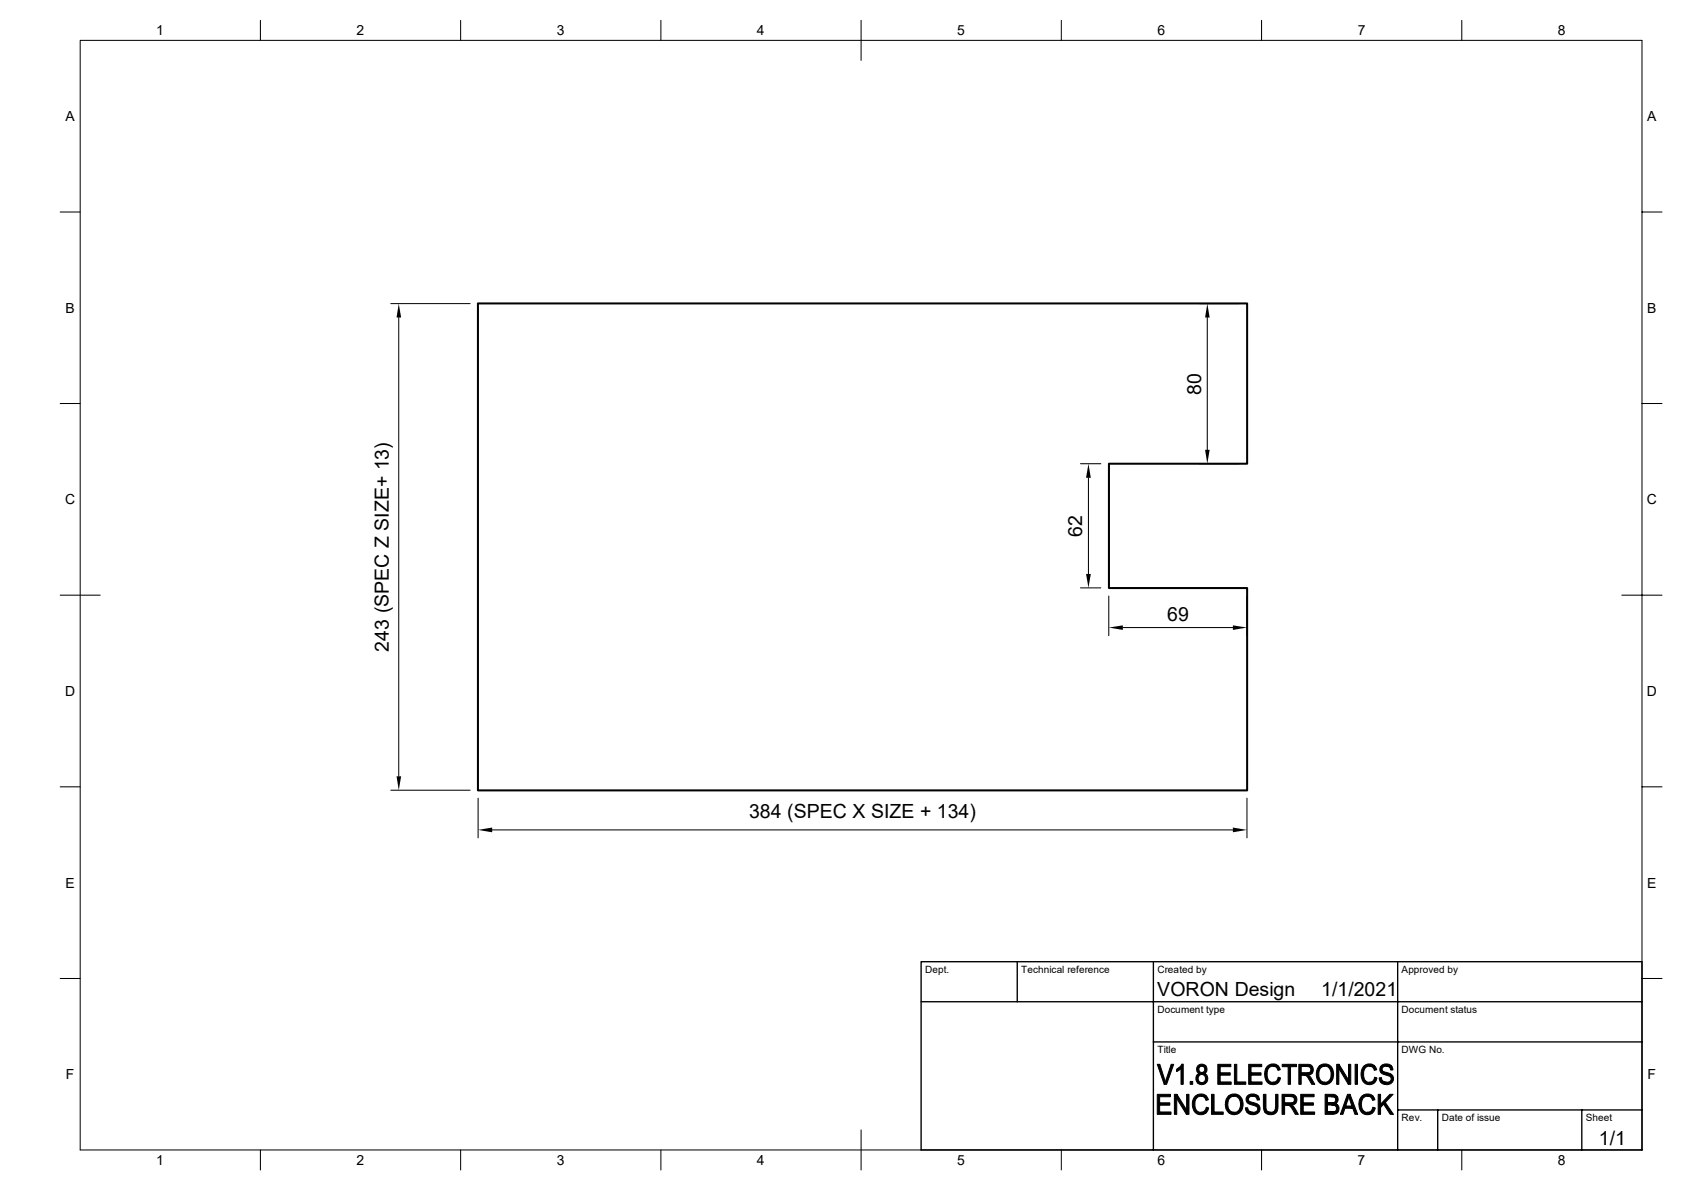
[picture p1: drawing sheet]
<svg xmlns="http://www.w3.org/2000/svg" width="420mm" height="297mm" viewBox="0 0 420 297" stroke-linecap="round" stroke-linejoin="round" font-family="sans-serif">
<path d="M119.3 75.7h192.1v40h-34.5v31.1h34.5v50.5h-192.1z" fill="none" stroke="#000" stroke-width=".51"/>
<g fill="none" stroke="#000" stroke-width=".25">
<path d="M20 10.1h390v276.9h-390zM65 5.1v5M115 5.1v5M165 5.1v5M215 5.1v10M265 5.1v5M315 5.1v5M365 5.1v5M15 52.9h5M410 52.9h5M97.6 75.8h19.8M99.6 79.2v114.6"/>
<path d="M299.5 75.8h9.9M301.5 79.2v33.1M15 100.7h5M269.8 115.7h5.1M271.8 119.3v24M299.5 115.7h9.9M410 100.7h5M15 148.5h10M269.8 146.7h5.1M276.9 148.8v9.9M280.4 156.6h27.4M311.4 148.8v9.9"/>
<path d="M405 148.5h10M15 196.4h5M97.6 197.2h19.8M119.4 199.2v9.9M311.4 199.2v9.9M410 196.4h5M122.9 207.1h184.9M15 244.2h5M410 244.2h5M65 287v5M115 287v5M165 287v5"/>
<path d="M215 282v10M265 287v5M315 287v5M365 287v5"/>
</g>
<path d="M230 240h180v47h-180zM230 250h180M254 240v10M288 240v47M349 240v47M288 260.1h122M349 277h61M359 277v10M395 277v10" fill="none" stroke="#000" stroke-width=".34"/>
<g fill="#000" stroke="#000" stroke-width=".25">
<path d="M289 265.6h.6l1.4 4.4-.3 .6z" fill-rule="evenodd"/>
<path d="M289 273.1h3.3v.6h-2.7v1.6h2.5v.5h-2.5v1.7h2.8v.6h-3.4z" fill-rule="evenodd"/>
<path d="M292.4 265.6h.7l-1.8 5h-.6z" fill-rule="evenodd"/>
<path d="M293.2 273.1h.7l-.1 5h-.6z" fill-rule="evenodd"/>
<path d="M293.9 273.1l2.4 3.9-.1 1.1-2.4-3.9z" fill-rule="evenodd"/>
<path d="M293.8 266.9l.3-.2h.8l-1.1 .8z" fill-rule="evenodd"/>
<path d="M295.1 265.6h.3v5h-.5v-3.9h-.8z" fill-rule="evenodd"/>
<path d="M296.3 273.1h.6v5h-.7z" fill-rule="evenodd"/>
<path d="M297.2 269.9h.6v.7h-.6z" fill-rule="evenodd"/>
<path d="M298.4 273.6a2.11 2.11 0 0 1 2.8 0h-1.3a1.83 1.83 0 0 0-1.5 2.6 1.44 1.44 0 0 0 1.4 1.4l1.4 .1a2.12 2.12 0 0 1-2.4 .2 2.12 2.12 0 0 1-1.1-2.2 2.95 2.95 0 0 1 .7-2.1z" fill-rule="evenodd"/>
<path d="M299.1 266a1.38 1.38 0 0 1 2 .1h-1a.78 .78 0 0 0-.8 .8 .78 .78 0 0 0 .8 .8h1l-.4 .2 .5 .3h-1.1a1.02 1.02 0 0 0-.9 1 1.02 1.02 0 0 0 .9 1l-1.1 .1a1.42 1.42 0 0 1 .5-2.4 1.23 1.23 0 0 1-.4-1.9z" fill-rule="evenodd"/>
<path d="M300.1 266.1h1l.3 .6v.5l-.3 .5h-1a.79 .79 0 0 0 .7-.8 .79 .79 0 0 0-.7-.8z" fill-rule="evenodd"/>
<path d="M300.1 268.2h1.1a1.5 1.5 0 0 1-.1 2.1 1.5 1.5 0 0 1-2.1 0l1.1-.1a1.02 1.02 0 0 0 .9-1 1.02 1.02 0 0 0-.9-1z" fill-rule="evenodd"/>
<path d="M299.8 277.6a1.36 1.36 0 0 0 1.4-1.2l.6 .1-.6 1.2z" fill-rule="evenodd"/>
<path d="M299.9 273.6h1.3l.5 .9-.6 .2-.5-.9z" fill-rule="evenodd"/>
<path d="M302.5 273.1h.6v4.4h2.3v.6h-2.9z" fill-rule="evenodd"/>
<path d="M306.6 273.7l.1-.1h1.5a1.91 1.91 0 0 0-1.5 2.7 1.53 1.53 0 0 0 1.5 1.3l-1.4 .1a3 3 0 0 1-.2-4z" fill-rule="evenodd"/>
<path d="M304.1 265.6h3.2v.6h-2.6v1.6h2.5v.6h-2.5v1.6h2.7v.6h-3.3z" fill-rule="evenodd"/>
<path d="M306.7 273.6a2.26 2.26 0 0 1 2.6-.2 2.26 2.26 0 0 1 1.1 2.4 2.21 2.21 0 0 1-1.2 2.1 2.21 2.21 0 0 1-2.4-.2l1.4-.1a2.07 2.07 0 0 0 1.2-3.3l-.5-.5-.4-.2z" fill-rule="evenodd"/>
<path d="M308.2 265.6h.6v4.4h2.3v.6h-2.9z" fill-rule="evenodd"/>
<path d="M310.9 276.5h.6a1.31 1.31 0 0 0 1.4 1.1h-1.5z" fill-rule="evenodd"/>
<path d="M311.5 273.5a2.06 2.06 0 0 1 2.7 .1h-1.4a.78 .78 0 0 0-1.1 .7 .78 .78 0 0 0 1 .8l.1 .1a1.61 1.61 0 0 1 1.7 2.2 2.07 2.07 0 0 1-3.1 .2h1.5a.89 .89 0 0 0 1.1-.8 .89 .89 0 0 0-1-.9 1.61 1.61 0 0 1-1.8-2z" fill-rule="evenodd"/>
<path d="M312.8 273.6h1.4l.3 .9-.6 .1-.3-.7z" fill-rule="evenodd"/>
<path d="M311.8 265.6h3.2v.6h-2.6v1.6h2.5v.6h-2.5v1.6h2.7v.6h-3.3z" fill-rule="evenodd"/>
<path d="M315.5 273.1h.6v2.9a1.26 1.26 0 0 0 1.1 1.6h-1.4l-.2-.3-.1-1.1z" fill-rule="evenodd"/>
<path d="M316.5 266.1a2.05 2.05 0 0 1 2.7 0h-1.3a1.95 1.95 0 0 0-1.5 2.7 1.46 1.46 0 0 0 1.4 1.3l1.4 .1a2.03 2.03 0 0 1-2.4 .3 2.03 2.03 0 0 1-1-2.1l.1-1.3z" fill-rule="evenodd"/>
<path d="M318.5 273.1h.6v2.9a1.88 1.88 0 0 1-1 2.1 1.88 1.88 0 0 1-2.3-.5h1.4a1.21 1.21 0 0 0 1.3-1.6z" fill-rule="evenodd"/>
<path d="M317.8 270.1a1.29 1.29 0 0 0 1.4-1.2l.5 .1-.5 1.2z" fill-rule="evenodd"/>
<path d="M317.9 266.1h1.3l.5 .9-.6 .2-.5-.9z" fill-rule="evenodd"/>
<path d="M320.1 273.1h2.5l.7 .2 .3 .4h-2.8v1.6h2.8l-1 .5-1.8 .1v2.2h-.7z" fill-rule="evenodd"/>
<path d="M321.5 275.9l1-.1 .4 .3 1.3 2h-.8l-.6-1a1.79 1.79 0 0 0-1.3-1.2z" fill-rule="evenodd"/>
<path d="M322.2 273.7h1.4l.3 .8-.3 .8h-2.8h1.3a.86 .86 0 0 0 1.1-.7 .86 .86 0 0 0-1-.9z" fill-rule="evenodd"/>
<path d="M320.2 265.6h3.5v.6h-1.5v4.4h-.6v-4.4h-1.4z" fill-rule="evenodd"/>
<path d="M324.3 265.6h2.5l.6 .2 .3 .4h-2.8v1.6h2.8l-.9 .6h-1.9v2.2h-.6z" fill-rule="evenodd"/>
<path d="M325.6 268.4l1.3 .1 1.4 2.1h-.8l-.6-1a1.43 1.43 0 0 0-1.3-1.2z" fill-rule="evenodd"/>
<path d="M326.3 266.2h1.4l.2 1.1-.2 .5h-2.8h1.3a.85 .85 0 0 0 1.1-.7 .85 .85 0 0 0-1-.9z" fill-rule="evenodd"/>
<path d="M324.8 273.1h3.3v.6h-2.7v1.6h2.6v.5h-2.6v1.7h2.9v.6h-3.5z" fill-rule="evenodd"/>
<path d="M329.2 266.3l.2-.2h1.4a1.96 1.96 0 0 0-1.4 2.8 1.46 1.46 0 0 0 1.4 1.2l-1.3 .1a3.2 3.2 0 0 1-.3-3.9z" fill-rule="evenodd"/>
<path d="M329.4 266.1a2.18 2.18 0 0 1 2.6-.3 2.18 2.18 0 0 1 1 2.3 2.19 2.19 0 0 1-1.1 2.3 2.19 2.19 0 0 1-2.4-.2l1.3-.1a2.03 2.03 0 0 0 1.3-3.1l-.4-.6-.6-.3z" fill-rule="evenodd"/>
<path d="M330.9 273.1h2.1l.9 .6h-2.4v1.5l2.2 .1-.2 .2 .5 .3h-2.5v1.7l2.6 .1-.3 .3-.9 .2h-2z" fill-rule="evenodd"/>
<path d="M332.4 273.7h1.5l.2 .7-.4 .9-2.2-.1h1a.79 .79 0 0 0 1-.8 .79 .79 0 0 0-1.1-.7z" fill-rule="evenodd"/>
<path d="M332.5 275.8h1.5l.3 .7-.2 1.1-2.6-.1h1.1a.9 .9 0 0 0 1.1-.9 .9 .9 0 0 0-1.2-.8z" fill-rule="evenodd"/>
<path d="M333.8 265.6h.5v5h-.5z" fill-rule="evenodd"/>
<path d="M334.3 265.6l2.4 3.9v1.1l-2.4-3.9z" fill-rule="evenodd"/>
<path d="M336.5 273.1h.6l-.3 .5-.8 2.5 1.8 .5h-2l-.5 1.5h-.6z" fill-rule="evenodd"/>
<path d="M337.1 273.1l1.9 5h-.7l-.5-1.5-1.8-.5h1.6l-.8-2.5z" fill-rule="evenodd"/>
<path d="M336.7 265.6h.6v5h-.6z" fill-rule="evenodd"/>
<path d="M338.4 265.6h.6v5h-.6z" fill-rule="evenodd"/>
<path d="M340.1 273.6a2.11 2.11 0 0 1 2.8 0h-1.4a1.77 1.77 0 0 0-1.5 2.4 1.52 1.52 0 0 0 1.4 1.6l1.4 .1a2.13 2.13 0 0 1-2.5 .2 2.13 2.13 0 0 1-1-2.2 2.77 2.77 0 0 1 .8-2.1z" fill-rule="evenodd"/>
<path d="M340.6 266.1a2 2 0 0 1 2.7 0h-1.3a1.95 1.95 0 0 0-1.5 2.7 1.46 1.46 0 0 0 1.4 1.3l1.3 .1a2.01 2.01 0 0 1-2.2 .3 2.01 2.01 0 0 1-1.1-2v-1.2z" fill-rule="evenodd"/>
<path d="M341.4 277.6a1.29 1.29 0 0 0 1.4-1.2l.6 .1-.6 1.2z" fill-rule="evenodd"/>
<path d="M341.5 273.6h1.4l.4 .9-.6 .2-.4-.8z" fill-rule="evenodd"/>
<path d="M341.9 270.1a1.29 1.29 0 0 0 1.3-1.2l.6 .1-.6 1.2z" fill-rule="evenodd"/>
<path d="M342 266.1h1.3l.4 .9-.5 .2-.5-.8z" fill-rule="evenodd"/>
<path d="M344.1 273.1h.6v5h-.6z" fill-rule="evenodd"/>
<path d="M344.4 269l.5-.1a1.23 1.23 0 0 0 1.3 1.2h-1.4z" fill-rule="evenodd"/>
<path d="M345.9 275.2l2 2.9h-.8l-1.6-2.5z" fill-rule="evenodd"/>
<path d="M344.7 266.2a1.94 1.94 0 0 1 2.8-.1h-1.3a.79 .79 0 0 0-1.1 .7 .79 .79 0 0 0 .9 .8 1.69 1.69 0 0 1 1.9 2.1 1.92 1.92 0 0 1-3.1 .4h1.4a.89 .89 0 0 0 1.2-.8 .89 .89 0 0 0-1.1-.9 1.57 1.57 0 0 1-1.7-1.9z" fill-rule="evenodd"/>
<path d="M346.2 266.1h1.3l.3 .9-.5 .1-.4-.7z" fill-rule="evenodd"/>
<path d="M347 273.1h.9l-3.2 3.3v-.8z" fill-rule="evenodd"/>
</g>
<path d="M99.6 75.8l.6 3.4h-1.2zM301.5 75.8l.5 3.4h-1.1zM271.8 115.7l.6 3.6h-1.2zM300.9 112.3h1.1l-.5 3.4zM271.2 143.3h1.2l-.6 3.4zM276.9 156.6l3.5-.5v1.1zM307.8 156.1l3.6 .5-3.6 .6zM99 193.8h1.2l-.6 3.4zM119.4 207.1l3.5-.6v1.2zM307.8 206.5l3.6 .6-3.6 .6z" fill="#000"/>
<g font-size="4.9">
<text x="299.9" y="98.5" transform="rotate(-90 299.9 98.5)">80</text>
<text x="270.2" y="133.9" transform="rotate(-90 270.2 133.9)">62</text>
<text x="291.4" y="155.1">69</text>
<text x="97.1" y="162.6" transform="rotate(-90 97.1 162.6)">243 (SPEC Z SIZE+ 13)</text>
<text x="187" y="204.2">384 (SPEC X SIZE + 134)</text>
<text x="289" y="248.6">VORON Design</text>
<text x="329.9" y="248.6">1/1/2021</text>
<text x="399.2" y="285.8">1/1</text>
</g>
<g font-size="3.5">
<text x="39" y="8.8">1</text>
<text x="89" y="8.8">2</text>
<text x="139" y="8.8">3</text>
<text x="189" y="8.8">4</text>
<text x="239" y="8.8">5</text>
<text x="289" y="8.8">6</text>
<text x="339" y="8.8">7</text>
<text x="389" y="8.8">8</text>
<text x="16.3" y="30.2">A</text>
<text x="411.3" y="30.2">A</text>
<text x="16.3" y="78.1">B</text>
<text x="411.3" y="78.1">B</text>
<text x="16.3" y="125.9">C</text>
<text x="411.2" y="125.9">C</text>
<text x="16.3" y="173.7">D</text>
<text x="411.2" y="173.7">D</text>
<text x="16.3" y="221.5">E</text>
<text x="411.3" y="221.5">E</text>
<text x="16.5" y="269.4">F</text>
<text x="411.4" y="269.4">F</text>
<text x="39" y="290.8">1</text>
<text x="89" y="290.8">2</text>
<text x="139" y="290.7">3</text>
<text x="189" y="290.8">4</text>
<text x="239" y="290.7">5</text>
<text x="289" y="290.8">6</text>
<text x="339" y="290.8">7</text>
<text x="389" y="290.8">8</text>
</g>
<g font-size="2.5">
<text x="231" y="242.8">Dept.</text>
<text x="255" y="242.8">Technical reference</text>
<text x="289" y="242.8">Created by</text>
<text x="350" y="242.8">Approved by</text>
<text x="289" y="252.9">Document type</text>
<text x="350" y="252.9">Document status</text>
<text x="289" y="262.8">Title</text>
<text x="350" y="262.8">DWG No.</text>
<text x="350" y="279.8">Rev.</text>
<text x="360" y="279.8">Date of issue</text>
<text x="396" y="279.8">Sheet</text>
</g>
</svg>
